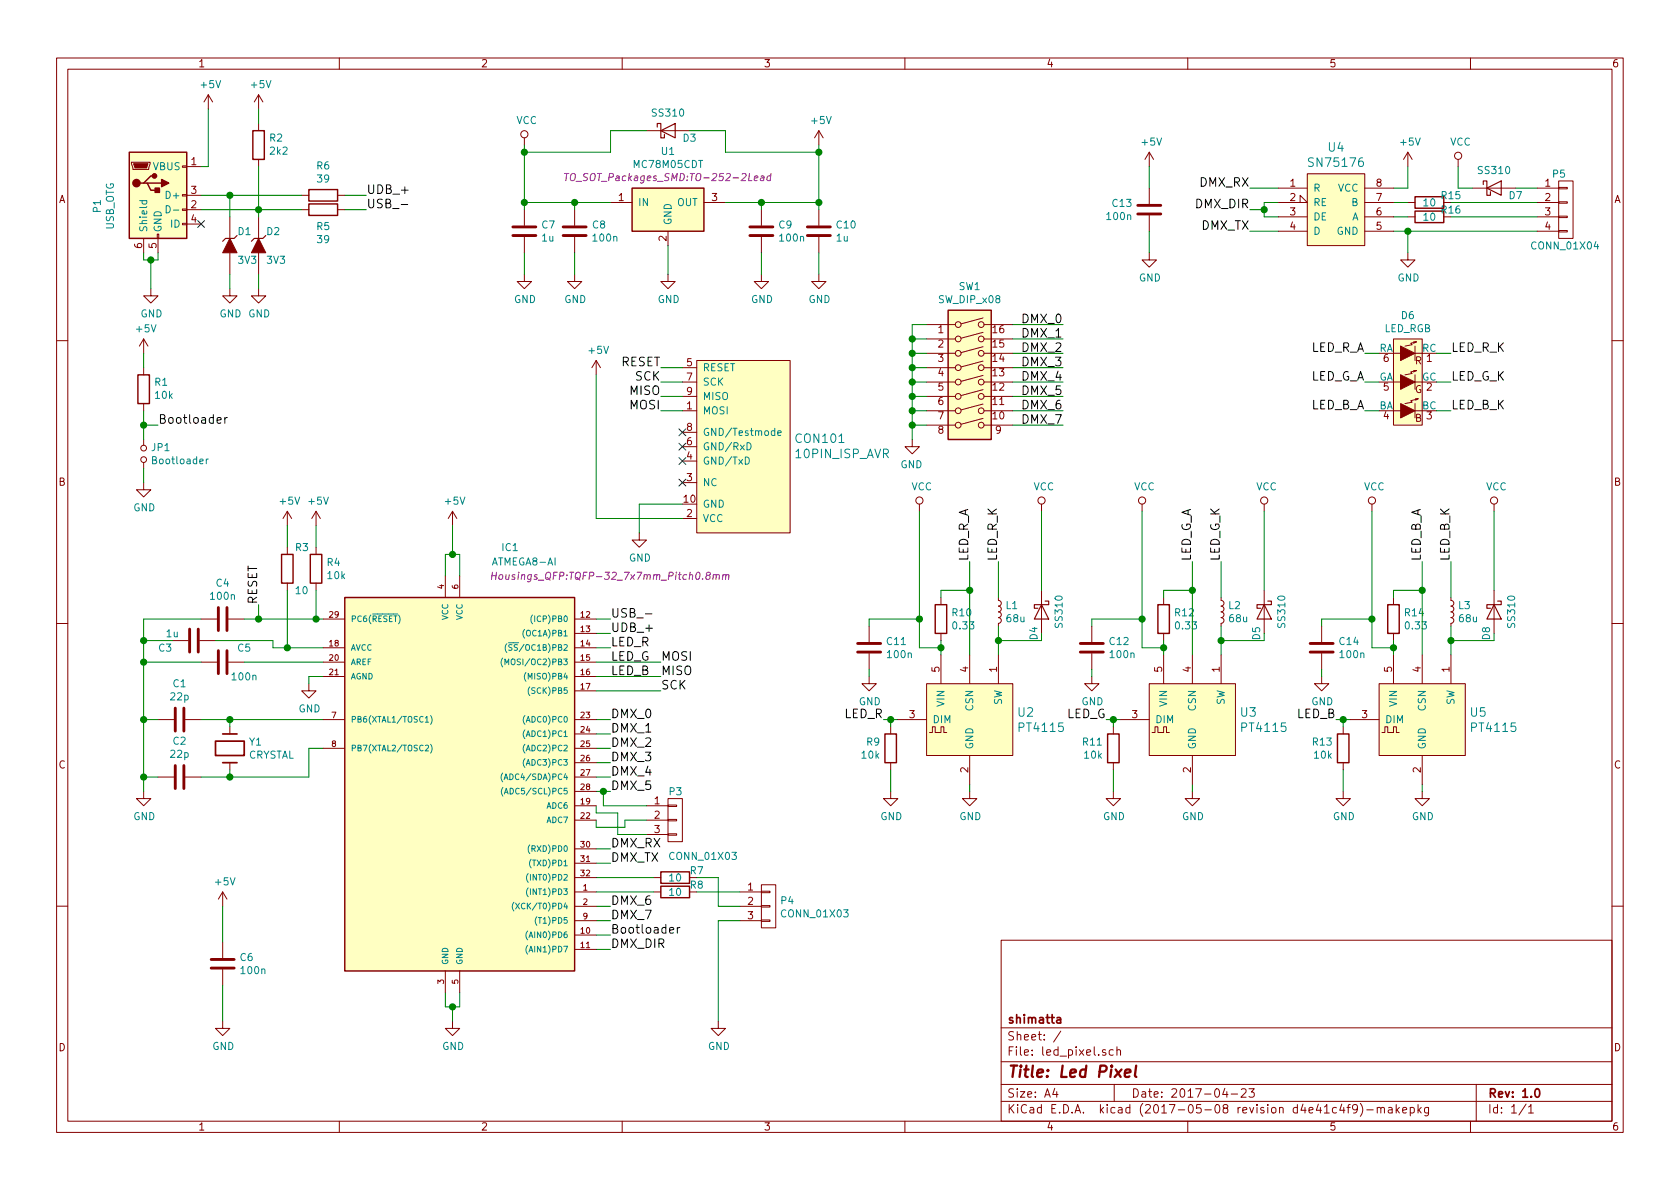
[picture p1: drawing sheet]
EESchema Schematic File Version 2
LIBS:led_pixel-rescue
LIBS:power
LIBS:device
LIBS:transistors
LIBS:conn
LIBS:linear
LIBS:regul
LIBS:74xx
LIBS:cmos4000
LIBS:adc-dac
LIBS:memory
LIBS:xilinx
LIBS:microcontrollers
LIBS:dsp
LIBS:microchip
LIBS:analog_switches
LIBS:motorola
LIBS:texas
LIBS:intel
LIBS:audio
LIBS:interface
LIBS:digital-audio
LIBS:philips
LIBS:display
LIBS:cypress
LIBS:siliconi
LIBS:opto
LIBS:atmel
LIBS:contrib
LIBS:valves
LIBS:74xgxx
LIBS:ac-dc
LIBS:actel
LIBS:Altera
LIBS:analog_devices
LIBS:battery_management
LIBS:bbd
LIBS:brooktre
LIBS:cmos_ieee
LIBS:dc-dc
LIBS:diode
LIBS:elec-unifil
LIBS:ESD_Protection
LIBS:ftdi
LIBS:gennum
LIBS:graphic
LIBS:hc11
LIBS:ir
LIBS:Lattice
LIBS:logo
LIBS:maxim
LIBS:microchip_dspic33dsc
LIBS:microchip_pic10mcu
LIBS:microchip_pic12mcu
LIBS:microchip_pic16mcu
LIBS:microchip_pic18mcu
LIBS:microchip_pic32mcu
LIBS:motor_drivers
LIBS:motors
LIBS:msp430
LIBS:nordicsemi
LIBS:nxp_armmcu
LIBS:onsemi
LIBS:Oscillators
LIBS:Power_Management
LIBS:powerint
LIBS:pspice
LIBS:references
LIBS:relays
LIBS:rfcom
LIBS:sensors
LIBS:silabs
LIBS:stm8
LIBS:stm32
LIBS:supertex
LIBS:switches
LIBS:transf
LIBS:ttl_ieee
LIBS:video
LIBS:Worldsemi
LIBS:Xicor
LIBS:Zilog
LIBS:proz_adc
LIBS:proz_connectors
LIBS:proz_dac
LIBS:proz_devBoards
LIBS:proz_diodes
LIBS:proz_disp
LIBS:proz_driverChips
LIBS:proz_fpgaCpld
LIBS:proz_interface
LIBS:proz_leds
LIBS:proz_logic
LIBS:proz_mem
LIBS:proz_opAmp
LIBS:proz_osc
LIBS:proz_pic
LIBS:proz_potentiometer
LIBS:proz_powerAmp
LIBS:proz_pwrRef
LIBS:proz_ram
LIBS:proz_regulators
LIBS:proz_stm
LIBS:proz_switches
LIBS:proz_trans
LIBS:proz_util
LIBS:led_pixel-cache
EELAYER 26 0
EELAYER END
$Descr A4 11693 8268
encoding utf-8
Sheet 1 1
Title "Led Pixel "
Date "2017-04-23"
Rev "1.0"
Comp "shimatta"
Comment1 ""
Comment2 ""
Comment3 ""
Comment4 ""
$EndDescr
$Comp
L USB_OTG P1
U 1 1
P 1100 1350
F 0 "P1" V 675 1274 50  0000 C CNN
F 1 "USB_OTG" V 766 1274 50  0000 C CNN
F 2 "Connectors:USB_Mini-B" V 1050 1250 50  0001 C CNN
F 3 "" V 1050 1250 50  0000 C CNN
	1    1100 1350
	1    0    0    -1  
$EndComp
$Comp
L R R5
U 1 1
P 2250 1450
F 0 "R5" V 2365 1450 50  0000 C CNN
F 1 "39" V 2456 1450 50  0000 C CNN
F 2 "Resistors_SMD:R_0603_HandSoldering" V 2180 1450 50  0001 C CNN
F 3 "" H 2250 1450 50  0000 C CNN
	1    2250 1450
	0    1    1    0   
$EndComp
$Comp
L R R6
U 1 1
P 2250 1350
F 0 "R6" V 2043 1350 50  0000 C CNN
F 1 "39" V 2134 1350 50  0000 C CNN
F 2 "Resistors_SMD:R_0603_HandSoldering" V 2180 1350 50  0001 C CNN
F 3 "" H 2250 1350 50  0000 C CNN
	1    2250 1350
	0    1    1    0   
$EndComp
$Comp
L R R2
U 1 1
P 1800 1000
F 0 "R2" H 1730 954 50  0000 R CNN
F 1 "2k2" H 1730 1045 50  0000 R CNN
F 2 "Resistors_SMD:R_0603_HandSoldering" V 1730 1000 50  0001 C CNN
F 3 "" H 1800 1000 50  0000 C CNN
	1    1800 1000
	-1   0    0    1   
$EndComp
$Comp
L +5V #PWR01
U 1 1
P 1450 750
F 0 "#PWR01" H 1450 600 50  0001 C CNN
F 1 "+5V" H 1465 923 50  0000 C CNN
F 2 "" H 1450 750 50  0000 C CNN
F 3 "" H 1450 750 50  0000 C CNN
	1    1450 750 
	1    0    0    -1  
$EndComp
$Comp
L +5V #PWR02
U 1 1
P 1800 750
F 0 "#PWR02" H 1800 600 50  0001 C CNN
F 1 "+5V" H 1815 923 50  0000 C CNN
F 2 "" H 1800 750 50  0000 C CNN
F 3 "" H 1800 750 50  0000 C CNN
	1    1800 750 
	1    0    0    -1  
$EndComp
$Comp
L GND #PWR03
U 1 1
P 1050 2000
F 0 "#PWR03" H 1050 1750 50  0001 C CNN
F 1 "GND" H 1055 1827 50  0000 C CNN
F 2 "" H 1050 2000 50  0000 C CNN
F 3 "" H 1050 2000 50  0000 C CNN
	1    1050 2000
	1    0    0    -1  
$EndComp
NoConn ~ 1400 1550
$Comp
L MC78M05CDT U1
U 1 1
P 4650 1450
F 0 "U1" H 4650 1858 50  0000 C CNN
F 1 "MC78M05CDT" H 4650 1767 50  0000 C CNN
F 2 "TO_SOT_Packages_SMD:TO-252-2Lead" H 4650 1676 50  0000 C CIN
F 3 "" H 4650 1450 50  0000 C CNN
	1    4650 1450
	1    0    0    -1  
$EndComp
$Comp
L C C8
U 1 1
P 4000 1600
F 0 "C8" H 4115 1646 50  0000 L CNN
F 1 "100n" H 4115 1555 50  0000 L CNN
F 2 "Capacitors_SMD:C_0805_HandSoldering" H 4038 1450 50  0001 C CNN
F 3 "" H 4000 1600 50  0000 C CNN
	1    4000 1600
	1    0    0    -1  
$EndComp
$Comp
L C C7
U 1 1
P 3650 1600
F 0 "C7" H 3765 1646 50  0000 L CNN
F 1 "1u" H 3765 1555 50  0000 L CNN
F 2 "Capacitors_SMD:C_0805_HandSoldering" H 3688 1450 50  0001 C CNN
F 3 "" H 3650 1600 50  0000 C CNN
	1    3650 1600
	1    0    0    -1  
$EndComp
$Comp
L C C9
U 1 1
P 5300 1600
F 0 "C9" H 5415 1646 50  0000 L CNN
F 1 "100n" H 5415 1555 50  0000 L CNN
F 2 "Capacitors_SMD:C_0603_HandSoldering" H 5338 1450 50  0001 C CNN
F 3 "" H 5300 1600 50  0000 C CNN
	1    5300 1600
	1    0    0    -1  
$EndComp
$Comp
L C C10
U 1 1
P 5700 1600
F 0 "C10" H 5815 1646 50  0000 L CNN
F 1 "1u" H 5815 1555 50  0000 L CNN
F 2 "Capacitors_SMD:C_0603_HandSoldering" H 5738 1450 50  0001 C CNN
F 3 "" H 5700 1600 50  0000 C CNN
	1    5700 1600
	1    0    0    -1  
$EndComp
$Comp
L +5V #PWR04
U 1 1
P 5700 1000
F 0 "#PWR04" H 5700 850 50  0001 C CNN
F 1 "+5V" H 5715 1173 50  0000 C CNN
F 2 "" H 5700 1000 50  0000 C CNN
F 3 "" H 5700 1000 50  0000 C CNN
	1    5700 1000
	1    0    0    -1  
$EndComp
$Comp
L GND #PWR05
U 1 1
P 3650 1900
F 0 "#PWR05" H 3650 1650 50  0001 C CNN
F 1 "GND" H 3655 1727 50  0000 C CNN
F 2 "" H 3650 1900 50  0000 C CNN
F 3 "" H 3650 1900 50  0000 C CNN
	1    3650 1900
	1    0    0    -1  
$EndComp
$Comp
L GND #PWR06
U 1 1
P 4000 1900
F 0 "#PWR06" H 4000 1650 50  0001 C CNN
F 1 "GND" H 4005 1727 50  0000 C CNN
F 2 "" H 4000 1900 50  0000 C CNN
F 3 "" H 4000 1900 50  0000 C CNN
	1    4000 1900
	1    0    0    -1  
$EndComp
$Comp
L GND #PWR07
U 1 1
P 4650 1900
F 0 "#PWR07" H 4650 1650 50  0001 C CNN
F 1 "GND" H 4655 1727 50  0000 C CNN
F 2 "" H 4650 1900 50  0000 C CNN
F 3 "" H 4650 1900 50  0000 C CNN
	1    4650 1900
	1    0    0    -1  
$EndComp
$Comp
L GND #PWR08
U 1 1
P 5300 1900
F 0 "#PWR08" H 5300 1650 50  0001 C CNN
F 1 "GND" H 5305 1727 50  0000 C CNN
F 2 "" H 5300 1900 50  0000 C CNN
F 3 "" H 5300 1900 50  0000 C CNN
	1    5300 1900
	1    0    0    -1  
$EndComp
$Comp
L GND #PWR09
U 1 1
P 5700 1900
F 0 "#PWR09" H 5700 1650 50  0001 C CNN
F 1 "GND" H 5705 1727 50  0000 C CNN
F 2 "" H 5700 1900 50  0000 C CNN
F 3 "" H 5700 1900 50  0000 C CNN
	1    5700 1900
	1    0    0    -1  
$EndComp
Text Label 2550 1450 0    60   ~ 0
USB_-
Text Label 2550 1350 0    60   ~ 0
UDB_+
Text Label 4250 4300 0    60   ~ 0
USB_-
Text Label 4250 4400 0    60   ~ 0
UDB_+
Text Label 4250 6500 0    60   ~ 0
Bootloader
Text Label 1100 2950 0    60   ~ 0
Bootloader
$Comp
L JUMPER_NO_Small JP1
U 1 1
P 1000 3150
F 0 "JP1" V 954 3198 50  0000 L CNN
F 1 "Bootloader" V 1045 3198 50  0000 L CNN
F 2 "Socket_Strips:Socket_Strip_Straight_1x02" H 1000 3150 50  0001 C CNN
F 3 "" H 1000 3150 50  0000 C CNN
	1    1000 3150
	0    1    1    0   
$EndComp
$Comp
L GND #PWR010
U 1 1
P 1000 3350
F 0 "#PWR010" H 1000 3100 50  0001 C CNN
F 1 "GND" H 1005 3177 50  0000 C CNN
F 2 "" H 1000 3350 50  0000 C CNN
F 3 "" H 1000 3350 50  0000 C CNN
	1    1000 3350
	1    0    0    -1  
$EndComp
$Comp
L R R1
U 1 1
P 1000 2700
F 0 "R1" H 930 2654 50  0000 R CNN
F 1 "10k" H 930 2745 50  0000 R CNN
F 2 "Resistors_SMD:R_0603_HandSoldering" V 930 2700 50  0001 C CNN
F 3 "" H 1000 2700 50  0000 C CNN
	1    1000 2700
	-1   0    0    1   
$EndComp
$Comp
L +5V #PWR011
U 1 1
P 1000 2450
F 0 "#PWR011" H 1000 2300 50  0001 C CNN
F 1 "+5V" H 1015 2623 50  0000 C CNN
F 2 "" H 1000 2450 50  0000 C CNN
F 3 "" H 1000 2450 50  0000 C CNN
	1    1000 2450
	1    0    0    -1  
$EndComp
$Comp
L CRYSTAL Y1
U 1 1
P 1600 5200
F 0 "Y1" V 1554 5331 50  0000 L CNN
F 1 "CRYSTAL" V 1645 5331 50  0000 L CNN
F 2 "Crystals:Crystal_SMD_HC49-SD_HandSoldering" H 1600 5200 50  0001 C CNN
F 3 "" H 1600 5200 50  0000 C CNN
	1    1600 5200
	0    1    1    0   
$EndComp
$Comp
L C C1
U 1 1
P 1250 5000
F 0 "C1" V 998 5000 50  0000 C CNN
F 1 "22p" V 1089 5000 50  0000 C CNN
F 2 "Capacitors_SMD:C_0603_HandSoldering" H 1288 4850 50  0001 C CNN
F 3 "" H 1250 5000 50  0000 C CNN
	1    1250 5000
	0    1    1    0   
$EndComp
$Comp
L C C2
U 1 1
P 1250 5400
F 0 "C2" V 998 5400 50  0000 C CNN
F 1 "22p" V 1089 5400 50  0000 C CNN
F 2 "Capacitors_SMD:C_0603_HandSoldering" H 1288 5250 50  0001 C CNN
F 3 "" H 1250 5400 50  0000 C CNN
	1    1250 5400
	0    1    1    0   
$EndComp
$Comp
L GND #PWR012
U 1 1
P 1000 5500
F 0 "#PWR012" H 1000 5250 50  0001 C CNN
F 1 "GND" H 1005 5327 50  0000 C CNN
F 2 "" H 1000 5500 50  0000 C CNN
F 3 "" H 1000 5500 50  0000 C CNN
	1    1000 5500
	1    0    0    -1  
$EndComp
$Comp
L GND #PWR013
U 1 1
P 2150 4750
F 0 "#PWR013" H 2150 4500 50  0001 C CNN
F 1 "GND" H 2155 4577 50  0000 C CNN
F 2 "" H 2150 4750 50  0000 C CNN
F 3 "" H 2150 4750 50  0000 C CNN
	1    2150 4750
	1    0    0    -1  
$EndComp
$Comp
L C C4
U 1 1
P 1550 4300
F 0 "C4" V 1298 4300 50  0000 C CNN
F 1 "100n" V 1389 4300 50  0000 C CNN
F 2 "Capacitors_SMD:C_0603_HandSoldering" H 1588 4150 50  0001 C CNN
F 3 "" H 1550 4300 50  0000 C CNN
	1    1550 4300
	0    1    1    0   
$EndComp
$Comp
L C C5
U 1 1
P 1550 4600
F 0 "C5" V 1450 4750 50  0000 C CNN
F 1 "100n" V 1650 4750 50  0000 C CNN
F 2 "Capacitors_SMD:C_0603_HandSoldering" H 1588 4450 50  0001 C CNN
F 3 "" H 1550 4600 50  0000 C CNN
	1    1550 4600
	0    1    1    0   
$EndComp
$Comp
L R R4
U 1 1
P 2200 3950
F 0 "R4" H 2270 3996 50  0000 L CNN
F 1 "10k" H 2270 3905 50  0000 L CNN
F 2 "Resistors_SMD:R_0603_HandSoldering" V 2130 3950 50  0001 C CNN
F 3 "" H 2200 3950 50  0000 C CNN
	1    2200 3950
	1    0    0    -1  
$EndComp
$Comp
L VCC #PWR014
U 1 1
P 3650 1000
F 0 "#PWR014" H 3650 850 50  0001 C CNN
F 1 "VCC" H 3667 1173 50  0000 C CNN
F 2 "" H 3650 1000 50  0000 C CNN
F 3 "" H 3650 1000 50  0000 C CNN
	1    3650 1000
	1    0    0    -1  
$EndComp
$Comp
L D_Schottky D3
U 1 1
P 4650 900
F 0 "D3" H 4800 850 50  0000 C CNN
F 1 "SS310" H 4650 1025 50  0000 C CNN
F 2 "Diodes_SMD:D_SMA_Standard" H 4650 900 50  0001 C CNN
F 3 "" H 4650 900 50  0000 C CNN
	1    4650 900 
	1    0    0    -1  
$EndComp
$Comp
L +5V #PWR015
U 1 1
P 2200 3650
F 0 "#PWR015" H 2200 3500 50  0001 C CNN
F 1 "+5V" H 2215 3823 50  0000 C CNN
F 2 "" H 2200 3650 50  0000 C CNN
F 3 "" H 2200 3650 50  0000 C CNN
	1    2200 3650
	1    0    0    -1  
$EndComp
$Comp
L +5V #PWR016
U 1 1
P 2000 3650
F 0 "#PWR016" H 2000 3500 50  0001 C CNN
F 1 "+5V" H 2015 3823 50  0000 C CNN
F 2 "" H 2000 3650 50  0000 C CNN
F 3 "" H 2000 3650 50  0000 C CNN
	1    2000 3650
	1    0    0    -1  
$EndComp
$Comp
L +5V #PWR017
U 1 1
P 3150 3650
F 0 "#PWR017" H 3150 3500 50  0001 C CNN
F 1 "+5V" H 3165 3823 50  0000 C CNN
F 2 "" H 3150 3650 50  0000 C CNN
F 3 "" H 3150 3650 50  0000 C CNN
	1    3150 3650
	1    0    0    -1  
$EndComp
$Comp
L GND #PWR018
U 1 1
P 3150 7100
F 0 "#PWR018" H 3150 6850 50  0001 C CNN
F 1 "GND" H 3155 6927 50  0000 C CNN
F 2 "" H 3150 7100 50  0000 C CNN
F 3 "" H 3150 7100 50  0000 C CNN
	1    3150 7100
	1    0    0    -1  
$EndComp
$Comp
L C C3
U 1 1
P 1350 4450
F 0 "C3" V 1400 4250 50  0000 C CNN
F 1 "1u" V 1300 4300 50  0000 C CNN
F 2 "Capacitors_SMD:C_0603_HandSoldering" H 1388 4300 50  0001 C CNN
F 3 "" H 1350 4450 50  0000 C CNN
	1    1350 4450
	0    1    1    0   
$EndComp
$Comp
L R R3
U 1 1
P 2000 3950
F 0 "R3" H 2050 4100 50  0000 L CNN
F 1 "10" H 2050 3800 50  0000 L CNN
F 2 "Resistors_SMD:R_0603_HandSoldering" V 1930 3950 50  0001 C CNN
F 3 "" H 2000 3950 50  0000 C CNN
	1    2000 3950
	1    0    0    -1  
$EndComp
$Comp
L C C6
U 1 1
P 1550 6700
F 0 "C6" H 1665 6746 50  0000 L CNN
F 1 "100n" H 1665 6655 50  0000 L CNN
F 2 "Capacitors_SMD:C_0603_HandSoldering" H 1588 6550 50  0001 C CNN
F 3 "" H 1550 6700 50  0000 C CNN
	1    1550 6700
	1    0    0    -1  
$EndComp
$Comp
L GND #PWR019
U 1 1
P 1550 7100
F 0 "#PWR019" H 1550 6850 50  0001 C CNN
F 1 "GND" H 1555 6927 50  0000 C CNN
F 2 "" H 1550 7100 50  0000 C CNN
F 3 "" H 1550 7100 50  0000 C CNN
	1    1550 7100
	1    0    0    -1  
$EndComp
$Comp
L +5V #PWR020
U 1 1
P 1550 6300
F 0 "#PWR020" H 1550 6150 50  0001 C CNN
F 1 "+5V" H 1565 6473 50  0000 C CNN
F 2 "" H 1550 6300 50  0000 C CNN
F 3 "" H 1550 6300 50  0000 C CNN
	1    1550 6300
	1    0    0    -1  
$EndComp
Text Label 8700 1300 2    60   ~ 0
DMX_RX
Text Label 8700 1600 2    60   ~ 0
DMX_TX
Text Label 8700 1450 2    60   ~ 0
DMX_DIR
Text Label 4250 5900 0    60   ~ 0
DMX_RX
Text Label 4250 6000 0    60   ~ 0
DMX_TX
Text Label 4250 6600 0    60   ~ 0
DMX_DIR
$Comp
L GND #PWR021
U 1 1
P 6350 3050
F 0 "#PWR021" H 6350 2800 50  0001 C CNN
F 1 "GND" H 6355 2877 50  0000 C CNN
F 2 "" H 6350 3050 50  0000 C CNN
F 3 "" H 6350 3050 50  0000 C CNN
	1    6350 3050
	-1   0    0    -1  
$EndComp
$Comp
L CONN_01X03 P3
U 1 1
P 4700 5700
F 0 "P3" H 4650 5900 50  0000 L CNN
F 1 "CONN_01X03" H 4650 5450 50  0000 L CNN
F 2 "Socket_Strips:Socket_Strip_Straight_1x03" H 4700 5700 50  0001 C CNN
F 3 "" H 4700 5700 50  0000 C CNN
	1    4700 5700
	1    0    0    -1  
$EndComp
$Comp
L CONN_01X03 P4
U 1 1
P 5350 6300
F 0 "P4" H 5428 6341 50  0000 L CNN
F 1 "CONN_01X03" H 5428 6250 50  0000 L CNN
F 2 "Socket_Strips:Socket_Strip_Straight_1x03" H 5350 6300 50  0001 C CNN
F 3 "" H 5350 6300 50  0000 C CNN
	1    5350 6300
	1    0    0    -1  
$EndComp
$Comp
L GND #PWR022
U 1 1
P 5000 7100
F 0 "#PWR022" H 5000 6850 50  0001 C CNN
F 1 "GND" H 5005 6927 50  0000 C CNN
F 2 "" H 5000 7100 50  0000 C CNN
F 3 "" H 5000 7100 50  0000 C CNN
	1    5000 7100
	1    0    0    -1  
$EndComp
$Comp
L +5V #PWR023
U 1 1
P 9800 1150
F 0 "#PWR023" H 9800 1000 50  0001 C CNN
F 1 "+5V" H 9815 1323 50  0000 C CNN
F 2 "" H 9800 1150 50  0000 C CNN
F 3 "" H 9800 1150 50  0000 C CNN
	1    9800 1150
	1    0    0    -1  
$EndComp
$Comp
L GND #PWR024
U 1 1
P 9800 1750
F 0 "#PWR024" H 9800 1500 50  0001 C CNN
F 1 "GND" H 9805 1577 50  0000 C CNN
F 2 "" H 9800 1750 50  0000 C CNN
F 3 "" H 9800 1750 50  0000 C CNN
	1    9800 1750
	1    0    0    -1  
$EndComp
$Comp
L VCC #PWR025
U 1 1
P 10150 1150
F 0 "#PWR025" H 10150 1000 50  0001 C CNN
F 1 "VCC" H 10167 1323 50  0000 C CNN
F 2 "" H 10150 1150 50  0000 C CNN
F 3 "" H 10150 1150 50  0000 C CNN
	1    10150 1150
	1    0    0    -1  
$EndComp
$Comp
L D_Schottky D7
U 1 1
P 10400 1300
F 0 "D7" H 10550 1250 50  0000 C CNN
F 1 "SS310" H 10400 1425 50  0000 C CNN
F 2 "Diodes_SMD:D_SMA_Standard" H 10400 1300 50  0001 C CNN
F 3 "" H 10400 1300 50  0000 C CNN
	1    10400 1300
	1    0    0    -1  
$EndComp
$Comp
L R R16
U 1 1
P 9950 1500
F 0 "R16" V 9900 1650 50  0000 C CNN
F 1 "10" V 9950 1500 50  0000 C CNN
F 2 "Resistors_SMD:R_0603_HandSoldering" V 9880 1500 50  0001 C CNN
F 3 "" H 9950 1500 50  0000 C CNN
	1    9950 1500
	0    1    1    0   
$EndComp
$Comp
L R R15
U 1 1
P 9950 1400
F 0 "R15" V 9900 1550 50  0000 C CNN
F 1 "10" V 9950 1400 50  0000 C CNN
F 2 "Resistors_SMD:R_0603_HandSoldering" V 9880 1400 50  0001 C CNN
F 3 "" H 9950 1400 50  0000 C CNN
	1    9950 1400
	0    1    1    0   
$EndComp
$Comp
L R R7
U 1 1
P 4700 6100
F 0 "R7" V 4650 6250 50  0000 C CNN
F 1 "10" V 4700 6100 50  0000 C CNN
F 2 "Resistors_SMD:R_0603_HandSoldering" V 4630 6100 50  0001 C CNN
F 3 "" H 4700 6100 50  0000 C CNN
	1    4700 6100
	0    1    1    0   
$EndComp
$Comp
L R R8
U 1 1
P 4700 6200
F 0 "R8" V 4650 6350 50  0000 C CNN
F 1 "10" V 4700 6200 50  0000 C CNN
F 2 "Resistors_SMD:R_0603_HandSoldering" V 4630 6200 50  0001 C CNN
F 3 "" H 4700 6200 50  0000 C CNN
	1    4700 6200
	0    1    1    0   
$EndComp
Text Label 6150 5000 2    60   ~ 0
LED_R
Text Label 7700 5000 2    60   ~ 0
LED_G
Text Label 9300 5000 2    60   ~ 0
LED_B
Text Label 4250 4500 0    60   ~ 0
LED_R
Text Label 4250 4600 0    60   ~ 0
LED_G
Text Label 4250 4700 0    60   ~ 0
LED_B
$Comp
L LED_RGB-RESCUE-LED_Pixel D6
U 1 1
P 9800 2650
F 0 "D6" H 9800 3115 50  0000 C CNN
F 1 "LED_RGB" H 9800 3024 50  0000 C CNN
F 2 "proz_led:LED_SMD_RGB_3W" H 9800 2600 50  0001 C CNN
F 3 "" H 9800 2600 50  0000 C CNN
	1    9800 2650
	-1   0    0    -1  
$EndComp
$Comp
L INDUCTOR_Small L1
U 1 1
P 6950 4250
F 0 "L1" H 6997 4296 50  0000 L CNN
F 1 "68u" H 6997 4205 50  0000 L CNN
F 2 "proz_choke:Choke_SMD_4.5x4x3.2" H 6950 4250 50  0001 C CNN
F 3 "" H 6950 4250 50  0000 C CNN
	1    6950 4250
	1    0    0    -1  
$EndComp
$Comp
L D_Schottky D4
U 1 1
P 7250 4250
F 0 "D4" H 7400 4200 50  0000 C CNN
F 1 "SS310" H 7250 4375 50  0000 C CNN
F 2 "Diodes_SMD:D_SMA_Standard" H 7250 4250 50  0001 C CNN
F 3 "" H 7250 4250 50  0000 C CNN
	1    7250 4250
	0    1    1    0   
$EndComp
Wire Wire Line
	1400 1450 2100 1450
Wire Wire Line
	1400 1350 2100 1350
Connection ~ 1800 1450
Wire Wire Line
	1800 750  1800 850 
Wire Wire Line
	1450 750  1450 1150
Wire Wire Line
	1450 1150 1400 1150
Wire Wire Line
	1050 2000 1050 1800
Wire Wire Line
	3650 1400 4250 1400
Wire Wire Line
	3650 1000 3650 1450
Wire Wire Line
	4000 1450 4000 1400
Connection ~ 4000 1400
Connection ~ 3650 1400
Wire Wire Line
	3650 1900 3650 1750
Wire Wire Line
	4000 1900 4000 1750
Wire Wire Line
	4650 1900 4650 1700
Wire Wire Line
	5700 1000 5700 1450
Wire Wire Line
	5300 1450 5300 1400
Connection ~ 5300 1400
Wire Wire Line
	5700 1750 5700 1900
Wire Wire Line
	5300 1750 5300 1900
Wire Wire Line
	2550 1450 2400 1450
Wire Wire Line
	2550 1350 2400 1350
Connection ~ 5700 1400
Wire Wire Line
	4250 4300 4150 4300
Wire Wire Line
	4250 4400 4150 4400
Wire Wire Line
	4250 6500 4150 6500
Wire Wire Line
	1100 2950 1000 2950
Wire Wire Line
	1000 2850 1000 3050
Wire Wire Line
	1000 3350 1000 3250
Wire Wire Line
	1000 2550 1000 2450
Connection ~ 1000 2950
Wire Wire Line
	1400 5000 2250 5000
Wire Wire Line
	1600 5000 1600 5050
Wire Wire Line
	2250 5200 2150 5200
Wire Wire Line
	2150 5200 2150 5400
Wire Wire Line
	2150 5400 1400 5400
Wire Wire Line
	1600 5400 1600 5350
Connection ~ 1600 5400
Connection ~ 1600 5000
Wire Wire Line
	1000 4300 1000 5500
Wire Wire Line
	1000 5000 1100 5000
Wire Wire Line
	1100 5400 1000 5400
Connection ~ 1000 5400
Wire Wire Line
	2250 4700 2150 4700
Wire Wire Line
	2150 4700 2150 4750
Wire Wire Line
	1700 4600 2250 4600
Wire Wire Line
	1700 4300 2250 4300
Wire Wire Line
	1400 4300 1000 4300
Connection ~ 1000 5000
Wire Wire Line
	1400 4600 1000 4600
Connection ~ 1000 4600
Wire Wire Line
	2200 4100 2200 4300
Connection ~ 2200 4300
Wire Wire Line
	4800 900  5050 900 
Wire Wire Line
	5050 900  5050 1050
Wire Wire Line
	5050 1050 5700 1050
Connection ~ 5700 1050
Wire Wire Line
	4500 900  4250 900 
Wire Wire Line
	4250 900  4250 1050
Wire Wire Line
	4250 1050 3650 1050
Connection ~ 3650 1050
Wire Wire Line
	2200 3800 2200 3650
Wire Wire Line
	3200 3850 3200 4000
Wire Wire Line
	3100 3850 3200 3850
Wire Wire Line
	3100 3850 3100 4000
Wire Wire Line
	3150 3850 3150 3650
Connection ~ 3150 3850
Wire Wire Line
	3100 6900 3100 7000
Wire Wire Line
	3100 7000 3200 7000
Wire Wire Line
	3200 7000 3200 6900
Wire Wire Line
	3150 7000 3150 7100
Connection ~ 3150 7000
Wire Wire Line
	1200 4450 1000 4450
Connection ~ 1000 4450
Wire Wire Line
	1500 4450 1900 4450
Wire Wire Line
	1900 4450 1900 4500
Wire Wire Line
	1900 4500 2250 4500
Wire Wire Line
	2000 3800 2000 3650
Wire Wire Line
	2000 4100 2000 4500
Connection ~ 2000 4500
Wire Wire Line
	1550 7100 1550 6850
Wire Wire Line
	1550 6550 1550 6300
Wire Wire Line
	8900 1400 8800 1400
Wire Wire Line
	8800 1400 8800 1500
Wire Wire Line
	8800 1500 8900 1500
Wire Wire Line
	8700 1450 8800 1450
Connection ~ 8800 1450
Wire Wire Line
	8700 1300 8900 1300
Wire Wire Line
	8900 1600 8700 1600
Wire Wire Line
	4250 5900 4150 5900
Wire Wire Line
	4250 6000 4150 6000
Wire Wire Line
	4250 6600 4150 6600
Wire Wire Line
	4250 6300 4150 6300
Wire Wire Line
	4250 6400 4150 6400
Wire Wire Line
	4500 5600 4200 5600
Wire Wire Line
	4200 5600 4200 5500
Connection ~ 4200 5500
Wire Wire Line
	4150 5600 4150 5650
Wire Wire Line
	4150 5650 4300 5650
Wire Wire Line
	4150 5700 4150 5750
Wire Wire Line
	4150 5750 4350 5750
Wire Wire Line
	5000 7100 5000 6400
Wire Wire Line
	5000 6400 5150 6400
Wire Wire Line
	9800 1750 9800 1600
Wire Wire Line
	9700 1600 10700 1600
Wire Wire Line
	9700 1300 9800 1300
Wire Wire Line
	9800 1300 9800 1150
Connection ~ 9800 1600
Wire Wire Line
	10550 1300 10700 1300
Wire Wire Line
	10150 1150 10150 1300
Wire Wire Line
	10150 1300 10250 1300
Wire Wire Line
	9800 1400 9700 1400
Wire Wire Line
	9700 1500 9800 1500
Wire Wire Line
	4550 6100 4150 6100
Wire Wire Line
	4550 6200 4150 6200
Wire Wire Line
	1800 4200 1800 4300
Connection ~ 1800 4300
Wire Wire Line
	4250 4500 4150 4500
Wire Wire Line
	6950 4350 6950 4550
Wire Wire Line
	6950 4450 7250 4450
Wire Wire Line
	7250 4450 7250 4400
Connection ~ 6950 4450
$Comp
L VCC #PWR026
U 1 1
P 7250 3550
F 0 "#PWR026" H 7250 3400 50  0001 C CNN
F 1 "VCC" H 7267 3723 50  0000 C CNN
F 2 "" H 7250 3550 50  0000 C CNN
F 3 "" H 7250 3550 50  0000 C CNN
	1    7250 3550
	1    0    0    -1  
$EndComp
Wire Wire Line
	7250 4100 7250 3550
Text Label 6950 3900 1    60   ~ 0
LED_R_K
Wire Wire Line
	6950 3900 6950 4150
Text Label 6750 3900 1    60   ~ 0
LED_R_A
$Comp
L R R10
U 1 1
P 6550 4300
F 0 "R10" H 6620 4346 50  0000 L CNN
F 1 "0.33" H 6620 4255 50  0000 L CNN
F 2 "Resistors_SMD:R_1206_HandSoldering" V 6480 4300 50  0001 C CNN
F 3 "" H 6550 4300 50  0000 C CNN
	1    6550 4300
	1    0    0    -1  
$EndComp
Wire Wire Line
	6550 4150 6550 4100
Wire Wire Line
	6550 4450 6550 4550
$Comp
L VCC #PWR027
U 1 1
P 6400 3550
F 0 "#PWR027" H 6400 3400 50  0001 C CNN
F 1 "VCC" H 6417 3723 50  0000 C CNN
F 2 "" H 6400 3550 50  0000 C CNN
F 3 "" H 6400 3550 50  0000 C CNN
	1    6400 3550
	1    0    0    -1  
$EndComp
Wire Wire Line
	6400 3550 6400 4500
Wire Wire Line
	6400 4500 6550 4500
Connection ~ 6550 4500
Wire Wire Line
	6550 4100 6750 4100
Wire Wire Line
	6750 3900 6750 4550
Connection ~ 6750 4100
Wire Wire Line
	6150 5000 6250 5000
$Comp
L GND #PWR028
U 1 1
P 6750 5500
F 0 "#PWR028" H 6750 5250 50  0001 C CNN
F 1 "GND" H 6755 5327 50  0000 C CNN
F 2 "" H 6750 5500 50  0000 C CNN
F 3 "" H 6750 5500 50  0000 C CNN
	1    6750 5500
	1    0    0    -1  
$EndComp
Wire Wire Line
	6750 5500 6750 5450
$Comp
L INDUCTOR_Small L2
U 1 1
P 8500 4250
F 0 "L2" H 8547 4296 50  0000 L CNN
F 1 "68u" H 8547 4205 50  0000 L CNN
F 2 "proz_choke:Choke_SMD_4.5x4x3.2" H 8500 4250 50  0001 C CNN
F 3 "" H 8500 4250 50  0000 C CNN
	1    8500 4250
	1    0    0    -1  
$EndComp
$Comp
L D_Schottky D5
U 1 1
P 8800 4250
F 0 "D5" H 8950 4200 50  0000 C CNN
F 1 "SS310" H 8800 4375 50  0000 C CNN
F 2 "Diodes_SMD:D_SMA_Standard" H 8800 4250 50  0001 C CNN
F 3 "" H 8800 4250 50  0000 C CNN
	1    8800 4250
	0    1    1    0   
$EndComp
Wire Wire Line
	8500 4350 8500 4550
Wire Wire Line
	8500 4450 8800 4450
Wire Wire Line
	8800 4450 8800 4400
Connection ~ 8500 4450
$Comp
L VCC #PWR029
U 1 1
P 8800 3550
F 0 "#PWR029" H 8800 3400 50  0001 C CNN
F 1 "VCC" H 8817 3723 50  0000 C CNN
F 2 "" H 8800 3550 50  0000 C CNN
F 3 "" H 8800 3550 50  0000 C CNN
	1    8800 3550
	1    0    0    -1  
$EndComp
Wire Wire Line
	8800 4100 8800 3550
Text Label 8500 3900 1    60   ~ 0
LED_G_K
Wire Wire Line
	8500 3900 8500 4150
Text Label 8300 3900 1    60   ~ 0
LED_G_A
$Comp
L R R12
U 1 1
P 8100 4300
F 0 "R12" H 8170 4346 50  0000 L CNN
F 1 "0.33" H 8170 4255 50  0000 L CNN
F 2 "Resistors_SMD:R_1206_HandSoldering" V 8030 4300 50  0001 C CNN
F 3 "" H 8100 4300 50  0000 C CNN
	1    8100 4300
	1    0    0    -1  
$EndComp
Wire Wire Line
	8100 4150 8100 4100
Wire Wire Line
	8100 4450 8100 4550
$Comp
L VCC #PWR030
U 1 1
P 7950 3550
F 0 "#PWR030" H 7950 3400 50  0001 C CNN
F 1 "VCC" H 7967 3723 50  0000 C CNN
F 2 "" H 7950 3550 50  0000 C CNN
F 3 "" H 7950 3550 50  0000 C CNN
	1    7950 3550
	1    0    0    -1  
$EndComp
Wire Wire Line
	7950 3550 7950 4500
Wire Wire Line
	7950 4500 8100 4500
Connection ~ 8100 4500
Wire Wire Line
	8100 4100 8300 4100
Wire Wire Line
	8300 3900 8300 4550
Connection ~ 8300 4100
Wire Wire Line
	7700 5000 7800 5000
$Comp
L GND #PWR031
U 1 1
P 8300 5500
F 0 "#PWR031" H 8300 5250 50  0001 C CNN
F 1 "GND" H 8305 5327 50  0000 C CNN
F 2 "" H 8300 5500 50  0000 C CNN
F 3 "" H 8300 5500 50  0000 C CNN
	1    8300 5500
	1    0    0    -1  
$EndComp
Wire Wire Line
	8300 5500 8300 5450
$Comp
L INDUCTOR_Small L3
U 1 1
P 10100 4250
F 0 "L3" H 10147 4296 50  0000 L CNN
F 1 "68u" H 10147 4205 50  0000 L CNN
F 2 "proz_choke:Choke_SMD_4.5x4x3.2" H 10100 4250 50  0001 C CNN
F 3 "" H 10100 4250 50  0000 C CNN
	1    10100 4250
	1    0    0    -1  
$EndComp
$Comp
L D_Schottky D8
U 1 1
P 10400 4250
F 0 "D8" H 10550 4200 50  0000 C CNN
F 1 "SS310" H 10400 4375 50  0000 C CNN
F 2 "Diodes_SMD:D_SMA_Standard" H 10400 4250 50  0001 C CNN
F 3 "" H 10400 4250 50  0000 C CNN
	1    10400 4250
	0    1    1    0   
$EndComp
Wire Wire Line
	10100 4350 10100 4550
Wire Wire Line
	10100 4450 10400 4450
Wire Wire Line
	10400 4450 10400 4400
Connection ~ 10100 4450
$Comp
L VCC #PWR032
U 1 1
P 10400 3550
F 0 "#PWR032" H 10400 3400 50  0001 C CNN
F 1 "VCC" H 10417 3723 50  0000 C CNN
F 2 "" H 10400 3550 50  0000 C CNN
F 3 "" H 10400 3550 50  0000 C CNN
	1    10400 3550
	1    0    0    -1  
$EndComp
Wire Wire Line
	10400 4100 10400 3550
Text Label 10100 3900 1    60   ~ 0
LED_B_K
Wire Wire Line
	10100 3900 10100 4150
Text Label 9900 3900 1    60   ~ 0
LED_B_A
$Comp
L R R14
U 1 1
P 9700 4300
F 0 "R14" H 9770 4346 50  0000 L CNN
F 1 "0.33" H 9770 4255 50  0000 L CNN
F 2 "Resistors_SMD:R_1206_HandSoldering" V 9630 4300 50  0001 C CNN
F 3 "" H 9700 4300 50  0000 C CNN
	1    9700 4300
	1    0    0    -1  
$EndComp
Wire Wire Line
	9700 4150 9700 4100
Wire Wire Line
	9700 4450 9700 4550
$Comp
L VCC #PWR033
U 1 1
P 9550 3550
F 0 "#PWR033" H 9550 3400 50  0001 C CNN
F 1 "VCC" H 9567 3723 50  0000 C CNN
F 2 "" H 9550 3550 50  0000 C CNN
F 3 "" H 9550 3550 50  0000 C CNN
	1    9550 3550
	1    0    0    -1  
$EndComp
Wire Wire Line
	9550 3550 9550 4500
Wire Wire Line
	9550 4500 9700 4500
Connection ~ 9700 4500
Wire Wire Line
	9700 4100 9900 4100
Wire Wire Line
	9900 3900 9900 4550
Connection ~ 9900 4100
Wire Wire Line
	9300 5000 9400 5000
$Comp
L GND #PWR034
U 1 1
P 9900 5500
F 0 "#PWR034" H 9900 5250 50  0001 C CNN
F 1 "GND" H 9905 5327 50  0000 C CNN
F 2 "" H 9900 5500 50  0000 C CNN
F 3 "" H 9900 5500 50  0000 C CNN
	1    9900 5500
	1    0    0    -1  
$EndComp
Wire Wire Line
	9900 5500 9900 5450
Text Label 9500 2450 2    60   ~ 0
LED_R_A
Text Label 10100 2450 0    60   ~ 0
LED_R_K
Text Label 9500 2650 2    60   ~ 0
LED_G_A
Text Label 10100 2650 0    60   ~ 0
LED_G_K
Text Label 9500 2850 2    60   ~ 0
LED_B_A
Text Label 10100 2850 0    60   ~ 0
LED_B_K
Wire Wire Line
	9500 2450 9600 2450
Wire Wire Line
	9600 2650 9500 2650
Wire Wire Line
	9500 2850 9600 2850
Wire Wire Line
	10000 2450 10100 2450
Wire Wire Line
	10100 2650 10000 2650
Wire Wire Line
	10000 2850 10100 2850
$Comp
L C C11
U 1 1
P 6050 4500
F 0 "C11" H 6165 4546 50  0000 L CNN
F 1 "100n" H 6165 4455 50  0000 L CNN
F 2 "Capacitors_SMD:C_0805_HandSoldering" H 6088 4350 50  0001 C CNN
F 3 "" H 6050 4500 50  0000 C CNN
	1    6050 4500
	1    0    0    -1  
$EndComp
$Comp
L C C12
U 1 1
P 7600 4500
F 0 "C12" H 7715 4546 50  0000 L CNN
F 1 "100n" H 7715 4455 50  0000 L CNN
F 2 "Capacitors_SMD:C_0805_HandSoldering" H 7638 4350 50  0001 C CNN
F 3 "" H 7600 4500 50  0000 C CNN
	1    7600 4500
	1    0    0    -1  
$EndComp
$Comp
L C C14
U 1 1
P 9200 4500
F 0 "C14" H 9315 4546 50  0000 L CNN
F 1 "100n" H 9315 4455 50  0000 L CNN
F 2 "Capacitors_SMD:C_0805_HandSoldering" H 9238 4350 50  0001 C CNN
F 3 "" H 9200 4500 50  0000 C CNN
	1    9200 4500
	1    0    0    -1  
$EndComp
$Comp
L GND #PWR035
U 1 1
P 6050 4700
F 0 "#PWR035" H 6050 4450 50  0001 C CNN
F 1 "GND" H 6055 4527 50  0000 C CNN
F 2 "" H 6050 4700 50  0000 C CNN
F 3 "" H 6050 4700 50  0000 C CNN
	1    6050 4700
	1    0    0    -1  
$EndComp
$Comp
L GND #PWR036
U 1 1
P 7600 4700
F 0 "#PWR036" H 7600 4450 50  0001 C CNN
F 1 "GND" H 7605 4527 50  0000 C CNN
F 2 "" H 7600 4700 50  0000 C CNN
F 3 "" H 7600 4700 50  0000 C CNN
	1    7600 4700
	1    0    0    -1  
$EndComp
$Comp
L GND #PWR037
U 1 1
P 9200 4700
F 0 "#PWR037" H 9200 4450 50  0001 C CNN
F 1 "GND" H 9205 4527 50  0000 C CNN
F 2 "" H 9200 4700 50  0000 C CNN
F 3 "" H 9200 4700 50  0000 C CNN
	1    9200 4700
	1    0    0    -1  
$EndComp
Wire Wire Line
	9200 4700 9200 4650
Wire Wire Line
	7600 4650 7600 4700
Wire Wire Line
	6050 4700 6050 4650
Wire Wire Line
	6050 4350 6050 4300
Wire Wire Line
	6050 4300 6400 4300
Connection ~ 6400 4300
Wire Wire Line
	7600 4350 7600 4300
Wire Wire Line
	7600 4300 7950 4300
Connection ~ 7950 4300
Wire Wire Line
	9200 4350 9200 4300
Wire Wire Line
	9200 4300 9550 4300
Connection ~ 9550 4300
$Comp
L ZENER D2
U 1 1
P 1800 1700
F 0 "D2" V 1700 1750 50  0000 L CNN
F 1 "3V3" V 1900 1750 50  0000 L CNN
F 2 "Diodes_SMD:D_MiniMELF_Standard" H 1800 1700 50  0001 C CNN
F 3 "" H 1800 1700 50  0000 C CNN
	1    1800 1700
	0    1    1    0   
$EndComp
$Comp
L ZENER D1
U 1 1
P 1600 1700
F 0 "D1" V 1500 1750 50  0000 L CNN
F 1 "3V3" V 1700 1750 50  0000 L CNN
F 2 "Diodes_SMD:D_MiniMELF_Standard" H 1600 1700 50  0001 C CNN
F 3 "" H 1600 1700 50  0000 C CNN
	1    1600 1700
	0    1    1    0   
$EndComp
$Comp
L GND #PWR038
U 1 1
P 1600 2000
F 0 "#PWR038" H 1600 1750 50  0001 C CNN
F 1 "GND" H 1605 1827 50  0000 C CNN
F 2 "" H 1600 2000 50  0000 C CNN
F 3 "" H 1600 2000 50  0000 C CNN
	1    1600 2000
	1    0    0    -1  
$EndComp
$Comp
L GND #PWR039
U 1 1
P 1800 2000
F 0 "#PWR039" H 1800 1750 50  0001 C CNN
F 1 "GND" H 1805 1827 50  0000 C CNN
F 2 "" H 1800 2000 50  0000 C CNN
F 3 "" H 1800 2000 50  0000 C CNN
	1    1800 2000
	1    0    0    -1  
$EndComp
Wire Wire Line
	1600 2000 1600 1900
Wire Wire Line
	1800 1900 1800 2000
Wire Wire Line
	1600 1500 1600 1350
Connection ~ 1600 1350
$Comp
L C C13
U 1 1
P 8000 1450
F 0 "C13" H 7886 1496 50  0000 R CNN
F 1 "100n" H 7886 1405 50  0000 R CNN
F 2 "Capacitors_SMD:C_0603_HandSoldering" H 8038 1300 50  0001 C CNN
F 3 "" H 8000 1450 50  0000 C CNN
	1    8000 1450
	1    0    0    -1  
$EndComp
$Comp
L +5V #PWR040
U 1 1
P 8000 1150
F 0 "#PWR040" H 8000 1000 50  0001 C CNN
F 1 "+5V" H 8015 1323 50  0000 C CNN
F 2 "" H 8000 1150 50  0000 C CNN
F 3 "" H 8000 1150 50  0000 C CNN
	1    8000 1150
	1    0    0    -1  
$EndComp
$Comp
L GND #PWR041
U 1 1
P 8000 1750
F 0 "#PWR041" H 8000 1500 50  0001 C CNN
F 1 "GND" H 8005 1577 50  0000 C CNN
F 2 "" H 8000 1750 50  0000 C CNN
F 3 "" H 8000 1750 50  0000 C CNN
	1    8000 1750
	1    0    0    -1  
$EndComp
Wire Wire Line
	8000 1750 8000 1600
Wire Wire Line
	8000 1300 8000 1150
Wire Wire Line
	5150 6300 5000 6300
Wire Wire Line
	5000 6300 5000 6100
Wire Wire Line
	5000 6100 4850 6100
Wire Wire Line
	5150 6200 4850 6200
$Comp
L CONN_01X04 P5
U 1 1
P 10900 1450
F 0 "P5" H 10800 1700 50  0000 L CNN
F 1 "CONN_01X04" H 10650 1200 50  0000 L CNN
F 2 "Socket_Strips:Socket_Strip_Straight_1x04" H 10900 1450 50  0001 C CNN
F 3 "" H 10900 1450 50  0000 C CNN
	1    10900 1450
	1    0    0    -1  
$EndComp
Wire Wire Line
	10700 1400 10100 1400
Wire Wire Line
	10100 1500 10700 1500
$Comp
L R R9
U 1 1
P 6200 5200
F 0 "R9" H 6130 5246 50  0000 R CNN
F 1 "10k" H 6130 5155 50  0000 R CNN
F 2 "Resistors_SMD:R_0603_HandSoldering" V 6130 5200 50  0001 C CNN
F 3 "" H 6200 5200 50  0000 C CNN
	1    6200 5200
	1    0    0    -1  
$EndComp
$Comp
L GND #PWR042
U 1 1
P 6200 5500
F 0 "#PWR042" H 6200 5250 50  0001 C CNN
F 1 "GND" H 6205 5327 50  0000 C CNN
F 2 "" H 6200 5500 50  0000 C CNN
F 3 "" H 6200 5500 50  0000 C CNN
	1    6200 5500
	1    0    0    -1  
$EndComp
Wire Wire Line
	6200 5050 6200 5000
Connection ~ 6200 5000
Wire Wire Line
	6200 5500 6200 5350
$Comp
L R R11
U 1 1
P 7750 5200
F 0 "R11" H 7680 5246 50  0000 R CNN
F 1 "10k" H 7680 5155 50  0000 R CNN
F 2 "Resistors_SMD:R_0603_HandSoldering" V 7680 5200 50  0001 C CNN
F 3 "" H 7750 5200 50  0000 C CNN
	1    7750 5200
	1    0    0    -1  
$EndComp
$Comp
L GND #PWR043
U 1 1
P 7750 5500
F 0 "#PWR043" H 7750 5250 50  0001 C CNN
F 1 "GND" H 7755 5327 50  0000 C CNN
F 2 "" H 7750 5500 50  0000 C CNN
F 3 "" H 7750 5500 50  0000 C CNN
	1    7750 5500
	1    0    0    -1  
$EndComp
Wire Wire Line
	7750 5500 7750 5350
$Comp
L R R13
U 1 1
P 9350 5200
F 0 "R13" H 9280 5246 50  0000 R CNN
F 1 "10k" H 9280 5155 50  0000 R CNN
F 2 "Resistors_SMD:R_0603_HandSoldering" V 9280 5200 50  0001 C CNN
F 3 "" H 9350 5200 50  0000 C CNN
	1    9350 5200
	1    0    0    -1  
$EndComp
$Comp
L GND #PWR044
U 1 1
P 9350 5500
F 0 "#PWR044" H 9350 5250 50  0001 C CNN
F 1 "GND" H 9355 5327 50  0000 C CNN
F 2 "" H 9350 5500 50  0000 C CNN
F 3 "" H 9350 5500 50  0000 C CNN
	1    9350 5500
	1    0    0    -1  
$EndComp
Wire Wire Line
	9350 5500 9350 5350
Wire Wire Line
	7750 5050 7750 5000
Connection ~ 7750 5000
Wire Wire Line
	9350 5050 9350 5000
Connection ~ 9350 5000
$Comp
L SN75176 U4
U 1 1
P 9050 1700
F 0 "U4" H 9300 2387 60  0000 C CNN
F 1 "SN75176" H 9300 2281 60  0000 C CNN
F 2 "Power_Integrations:SO-8" H 9050 1700 60  0001 C CNN
F 3 "" H 9050 1700 60  0000 C CNN
	1    9050 1700
	1    0    0    -1  
$EndComp
$Comp
L PT4115 U2
U 1 1
P 6750 5000
F 0 "U2" H 7077 5053 60  0000 L CNN
F 1 "PT4115" H 7077 4947 60  0000 L CNN
F 2 "TO_SOT_Packages_SMD:SOT89-5_Housing_Handsoldering" H 6200 5500 60  0001 C CNN
F 3 "" H 6200 5500 60  0001 C CNN
	1    6750 5000
	1    0    0    -1  
$EndComp
$Comp
L PT4115 U3
U 1 1
P 8300 5000
F 0 "U3" H 8627 5053 60  0000 L CNN
F 1 "PT4115" H 8627 4947 60  0000 L CNN
F 2 "TO_SOT_Packages_SMD:SOT89-5_Housing_Handsoldering" H 7750 5500 60  0001 C CNN
F 3 "" H 7750 5500 60  0001 C CNN
	1    8300 5000
	1    0    0    -1  
$EndComp
$Comp
L PT4115 U5
U 1 1
P 9900 5000
F 0 "U5" H 10227 5053 60  0000 L CNN
F 1 "PT4115" H 10227 4947 60  0000 L CNN
F 2 "TO_SOT_Packages_SMD:SOT89-5_Housing_Handsoldering" H 9350 5500 60  0001 C CNN
F 3 "" H 9350 5500 60  0001 C CNN
	1    9900 5000
	1    0    0    -1  
$EndComp
$Comp
L SW_DIP_x08 SW1
U 1 1
P 6750 2650
F 0 "SW1" H 6750 3317 50  0000 C CNN
F 1 "SW_DIP_x08" H 6750 3226 50  0000 C CNN
F 2 "proz_switch:SW_DIP_x8_SMD_2.54" H 6750 2650 50  0001 C CNN
F 3 "" H 6750 2650 50  0000 C CNN
	1    6750 2650
	1    0    0    -1  
$EndComp
Text Label 4250 5000 0    60   ~ 0
DMX_0
Text Label 4250 5100 0    60   ~ 0
DMX_1
Text Label 4250 5200 0    60   ~ 0
DMX_2
Text Label 4250 5300 0    60   ~ 0
DMX_3
Text Label 4250 5400 0    60   ~ 0
DMX_4
Text Label 4250 5500 0    60   ~ 0
DMX_5
Text Label 4250 6300 0    60   ~ 0
DMX_6
Text Label 4250 6400 0    60   ~ 0
DMX_7
Wire Wire Line
	4250 5000 4150 5000
Wire Wire Line
	4250 5100 4150 5100
Wire Wire Line
	4250 5200 4150 5200
Wire Wire Line
	4250 5300 4150 5300
Wire Wire Line
	4250 5400 4150 5400
Wire Wire Line
	4150 5500 4250 5500
$Comp
L ATMEGA8-AI IC1
U 1 1
P 3150 5300
F 0 "IC1" H 3550 6800 50  0000 C CNN
F 1 "ATMEGA8-AI" H 3650 6700 50  0000 C CNN
F 2 "Housings_QFP:TQFP-32_7x7mm_Pitch0.8mm" H 4250 6600 50  0000 C CIN
F 3 "" H 3150 5300 50  0000 C CNN
	1    3150 5300
	1    0    0    -1  
$EndComp
Text Label 7400 2250 2    60   ~ 0
DMX_0
Text Label 7400 2350 2    60   ~ 0
DMX_1
Text Label 7400 2450 2    60   ~ 0
DMX_2
Text Label 7400 2550 2    60   ~ 0
DMX_3
Text Label 7400 2650 2    60   ~ 0
DMX_4
Text Label 7400 2750 2    60   ~ 0
DMX_5
Text Label 7400 2850 2    60   ~ 0
DMX_6
Text Label 7400 2950 2    60   ~ 0
DMX_7
Wire Wire Line
	7050 2250 7400 2250
Wire Wire Line
	7050 2350 7400 2350
Wire Wire Line
	7050 2450 7400 2450
Wire Wire Line
	7050 2550 7400 2550
Wire Wire Line
	7050 2650 7400 2650
Wire Wire Line
	7050 2750 7400 2750
Wire Wire Line
	7050 2850 7400 2850
Wire Wire Line
	7050 2950 7400 2950
Wire Wire Line
	6350 2250 6350 3050
Wire Wire Line
	6350 2250 6450 2250
Wire Wire Line
	6450 2350 6350 2350
Connection ~ 6350 2350
Connection ~ 6350 2450
Connection ~ 6350 2550
Connection ~ 6350 2650
Connection ~ 6350 2750
Connection ~ 6350 2850
Connection ~ 6350 2950
Wire Wire Line
	6350 2450 6450 2450
Wire Wire Line
	6350 2550 6450 2550
Wire Wire Line
	6350 2650 6450 2650
Wire Wire Line
	6350 2750 6450 2750
Wire Wire Line
	6350 2850 6450 2850
Wire Wire Line
	6350 2950 6450 2950
Text Label 4600 4600 0    60   ~ 0
MOSI
Text Label 4600 4700 0    60   ~ 0
MISO
Text Label 4600 4800 0    60   ~ 0
SCK
Wire Wire Line
	4600 4600 4150 4600
Wire Wire Line
	4600 4700 4150 4700
Wire Wire Line
	4600 4800 4150 4800
Text Label 4600 2850 2    60   ~ 0
MOSI
Text Label 4600 2750 2    60   ~ 0
MISO
Text Label 4600 2650 2    60   ~ 0
SCK
Text Label 1800 4200 1    60   ~ 0
RESET
Text Label 4600 2550 2    60   ~ 0
RESET
$Comp
L +5V #PWR045
U 1 1
P 4150 2600
F 0 "#PWR045" H 4150 2450 50  0001 C CNN
F 1 "+5V" H 4165 2773 50  0000 C CNN
F 2 "" H 4150 2600 50  0000 C CNN
F 3 "" H 4150 2600 50  0000 C CNN
	1    4150 2600
	1    0    0    -1  
$EndComp
Wire Wire Line
	5050 1400 5700 1400
Wire Wire Line
	4350 5750 4350 5700
Wire Wire Line
	4350 5700 4500 5700
Wire Wire Line
	4300 5650 4300 5800
Wire Wire Line
	4300 5800 4500 5800
$Comp
L 10PIN_ISP_AVR CON101
U 1 1
P 5000 3100
F 0 "CON101" H 4473 3047 60  0000 R CNN
F 1 "10PIN_ISP_AVR" H 4473 3153 60  0000 R CNN
F 2 "proz_connectors:TC2050-IDC" H 5000 3100 60  0001 C CNN
F 3 "" H 5000 3100 60  0001 C CNN
	1    5000 3100
	-1   0    0    1   
$EndComp
Wire Wire Line
	4750 2550 4600 2550
Wire Wire Line
	4750 2650 4600 2650
Wire Wire Line
	4750 2750 4600 2750
Wire Wire Line
	4750 2850 4600 2850
Wire Wire Line
	4150 2600 4150 3600
Wire Wire Line
	4150 3600 4750 3600
$Comp
L GND #PWR046
U 1 1
P 4450 3700
F 0 "#PWR046" H 4450 3450 50  0001 C CNN
F 1 "GND" H 4455 3527 50  0000 C CNN
F 2 "" H 4450 3700 50  0000 C CNN
F 3 "" H 4450 3700 50  0000 C CNN
	1    4450 3700
	1    0    0    -1  
$EndComp
Wire Wire Line
	4750 3500 4450 3500
Wire Wire Line
	4450 3500 4450 3700
NoConn ~ 4750 3000
NoConn ~ 4750 3100
NoConn ~ 4750 3200
NoConn ~ 4750 3350
Wire Wire Line
	1100 1800 1100 1750
Wire Wire Line
	1000 1800 1100 1800
Connection ~ 1050 1800
Wire Wire Line
	1000 1800 1000 1750
Wire Wire Line
	1800 1150 1800 1500
$EndSCHEMATC
